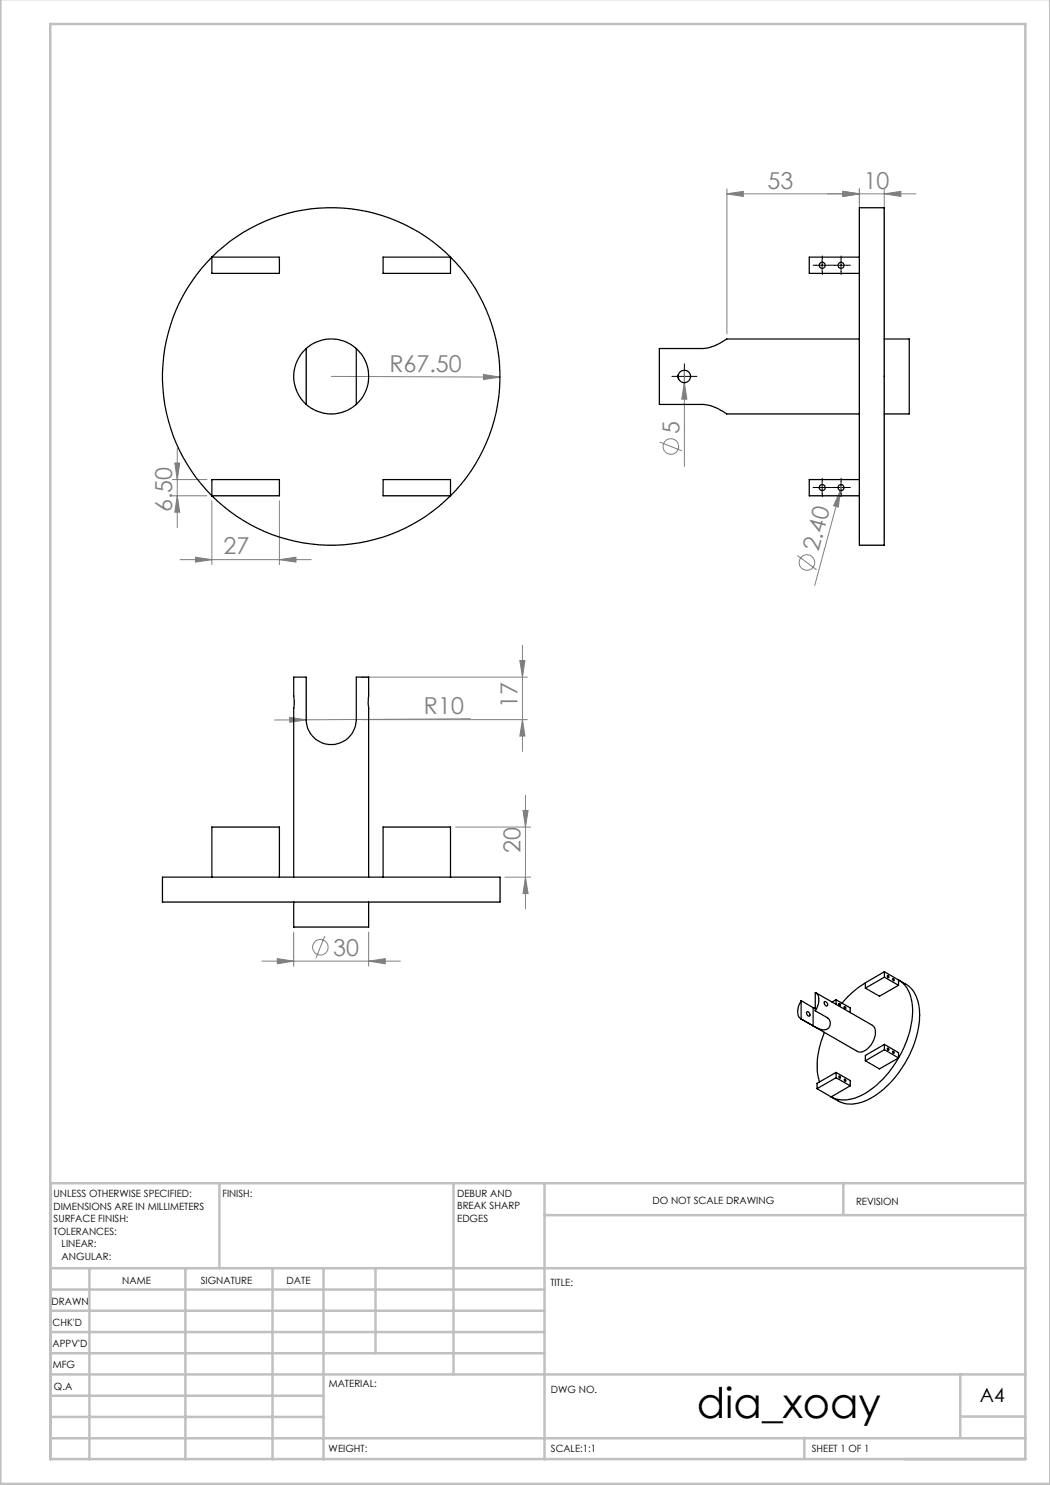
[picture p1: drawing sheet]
<svg xmlns="http://www.w3.org/2000/svg" width="210mm" height="297mm" viewBox="0 0 210 297" stroke-linecap="round" stroke-linejoin="round" font-family="sans-serif">
<g fill="none" stroke="#808080" stroke-width=".2">
<path d="M145.4 38.8l3.3-.5v1zM145.4 37.8v29M145.4 38.8h37.8M168.6 38.3l3.3 .5-3.3 .5zM171.9 37.8v70.3M176.8 38.8l3.4-.5v1zM176.8 37.8v70.3M66.3 75.3l33.7 .1M96.7 74.9l3.3 .5-3.3 .5zM136.9 76.5l.5 3.3h-1.1zM136.9 74v19.3M34.5 99.2h6.9"/>
<path d="M34.5 95.9h6.9M35 92.6h.9l-.4 3.3zM35.5 99.2l.4 3.2h-.9zM35.5 89.6v15.9M131.9 88.4l4.5 1.8M168.1 98.1l-.4 3.3-1-.3zM168.1 98.1l-5.2 19M168.3 96.9l-.2 1.2M36 111.9h26.2M39.1 111.4l3.3 .5-3.3 .5zM42.4 100.2v12.7M55.9 111.9l3.3-.5v1z"/>
<path d="M55.9 100.2v12.7M159.5 111.1l3.8 2.8M72.2 135.4h33.3M104 132.1h1l-.5 3.3zM104.5 129.1v21.2M57.9 143.5l3.3 .5-3.2 .5zM72.2 143.9h33.3M94.1 143.8l-39.2 .2M104.5 143.9l.5 3.3h-1zM105.1 159.1v22.7M91.1 165.4h15M101 175.4h5.1"/>
<path d="M104.6 162.1h1l-.5 3.3zM105.1 175.4l.5 3.3h-1zM52.4 192.2h27.7M55.5 191.7l3.2 .5-3.2 .6zM58.7 186.4v6.8M64.9 187.2l-1.7 4.5M73.7 192.2l3.3-.5v1.1zM73.7 186.4v6.8"/>
<circle cx="134.2" cy="89.3" r="1.56"/>
<circle cx="161.4" cy="112.5" r="1.56"/>
<circle cx="64.1" cy="189.5" r="1.56"/>
</g>
<g fill="none" stroke="#000" stroke-width=".2" stroke-dasharray="15.2 1.3 1.3 1.3">
<path d="M163.2 53h-.6M164.5 51.8v-.6M164.5 54.3v.6M165.7 53h.6M167 53h-.6M168.2 51.8v-.6M168.2 54.3v.6M169.5 53h.6M135.6 75.3h-1.2M136.9 74v-1.2M136.9 76.5v1.3M138.1 75.3h1.3"/>
<path d="M163.2 97.5h-.6M164.5 96.2v-.6M164.5 98.7v.6M165.7 97.5h.6M167 97.5h-.6M168.2 96.2v-.6M168.2 98.7v.6M169.5 97.5h.6"/>
</g>
<path d="M163.2 53.1h2.5M164.4 51.8v2.5M167 53.1h2.4M168.2 51.8v2.5M135.6 75.3h2.5M136.9 74v2.5M163.2 97.5h2.5M164.4 96.3v2.5M167 97.5h2.4M168.2 96.3v2.5" fill="none" stroke="#000" stroke-width=".2"/>
<g fill="none" stroke="#c0c0c0" stroke-width=".5">
<path d="M.1 -.1v296.9h209.9v-296.9M10.1 4.8h195v287h-195zM43.9 236.6v17M90.7 236.6v38.3M108.9 236.6v55.3M168.7 236.6v6.3M205.1 236.6h-195v55.3M10.1 253.6h195M10.1 257.9h98.8M17.9 253.6v38.3M37.1 253.6v38.3M54.5 253.6v38.3"/>
<path d="M64.7 253.6v38.3M75.1 253.6v17M108.9 243h96.2M10.1 270.6h98.8M10.1 266.4h98.8M10.1 262.1h98.8M10.1 279.1h54.6M10.1 274.9h195M192.1 274.8v12.7M10.1 287.7h195M10.1 283.4h54.6M160.9 287.5v4.3"/>
<path d="M192.1 283.3h13"/>
</g>
<g fill="#808080">
<path d="M57.9 143.5l3.3 .5-3.2 .5z"/>
<path d="M168.1 98.1l-.4 3.3-1-.3z"/>
<path d="M136.9 76.5l.5 3.3h-1.1z"/>
<path d="M96.7 74.9l3.3 .5-3.3 .5z"/>
<path d="M55.9 111.9l3.3-.5v1zM39.1 111.4l3.3 .5-3.3 .5z"/>
<path d="M168.6 38.3l3.3 .5-3.3 .5zM145.4 38.8l3.3-.5v1z"/>
<path d="M168.6 38.3l3.3 .5-3.3 .5zM176.8 38.8l3.4-.5v1zM55.5 191.7l3.2 .5-3.2 .6zM73.7 192.2l3.3-.5v1.1z"/>
<path d="M35.5 99.2l.4 3.2h-.9zM35 92.6h.9l-.4 3.3z"/>
<path d="M104.6 162.1h1l-.5 3.3zM105.1 175.4l.5 3.3h-1zM104 132.1h1l-.5 3.3zM104.5 143.9l.5 3.3h-1z"/>
</g>
<g fill="none" stroke="#000" stroke-width=".25">
<path d="M42.4 51.4a33.7 33.7 0 0 1 47.7 0M42.4 51.4a33.7 33.7 0 0 0 0 47.8M42.4 51.4h13.5v3.3h-13.5zM76.6 51.4h13.5v3.3h-13.5zM90.1 51.4a33.7 33.7 0 0 1 0 47.8M171.9 51.4v-9.8h4.9v67.4h-4.9v-9.8M171.9 51.4v47.8M171.9 51.4h-10v3.3h10M61.2 69.7a7.5 7.5 0 0 0 0 11.2M61.2 69.7l.3-.2a7.5 7.5 0 0 1 8.7-.6l1.1 .8M61.2 69.7v11.2M71.3 69.7a7.6 7.6 0 0 1 0 11.2"/>
<path d="M71.3 69.7v11.2M135.7 74.9v.9M138.1 75.2v.2M171.9 67.8h-26.6a10.1 10.1 0 0 1-4.9 1.9h-8.5v11.2h8.5a9.2 9.2 0 0 1 4.9 1.9h26.6M176.8 67.8h5.1v15h-5.1M42.4 99.2a33.7 33.7 0 0 0 47.7 0M42.4 95.9h13.5v3.3h-13.5zM61.2 80.9l.3 .2a7.4 7.4 0 0 0 8.7 .5l1.1-.7M76.6 95.9h13.5v3.3h-13.5zM171.9 95.9h-10v3.3h10M42.4 175.4h47.7M42.4 175.4h-9.9v5h67.5v-5h-9.9"/>
<path d="M42.4 175.4v-10h13.5v10M58.7 175.4v-33.8l.1-.6-.1-5.6h2.5v8.5a5 5 0 0 0 5.1 5 5 5 0 0 0 5-5v-8.5h2.4l-.1 5.1 .1 1v33.9M76.6 175.4v-10h13.5v10M58.7 180.4v5h15v-5M163.1 198.5a2.31 2.31 0 0 1 .3 3.1l-.3 .6zM163.2 198.5l11.3 6.6a2.44 2.44 0 0 1 .2 3 3.3 3.3 0 0 1-3 2.3l-11.5-6.6M167.2 200l2.8 1.6v.9M167.2 200v.9M167.2 200l-.8 .4M173.1 196.6l-.8 .5a17.6 17.6 0 0 0-3.9 3.5M176.9 194.3v1.1M176.9 194.3l-3.8 2.3v1"/>
<path d="M176.9 195.4l2.8 1.7M176.9 194.3l2.8 1.7M176.9 195.4l-3.8 2.2M178.5 195.8l.2-.1a.2 .2 0 0 1 .2 .2 .2 .2 0 0 1-.3 .2zM179.7 196a6.6 6.6 0 0 1 2.8 5.9 19 19 0 0 1-2.8 9.7M179.7 196l1.4 .8a6.7 6.7 0 0 1 2.8 6.2 20.9 20.9 0 0 1-10.2 16.9 6.3 6.3 0 0 1-6.1 .3l-1.4-.8M179.7 197.1l-3.8 2.1-2.8-1.6M179.7 196v1.1M160.2 200.1a3.1 3.1 0 0 0-.3 3.5l.3 .2M160.2 200.1l2.4 1.4M160.2 203.8l2.4 1.4M160.2 200.1v3.7"/>
<path d="M161.4 202.4a.52 .52 0 0 1 .5 .2 .52 .52 0 0 1 0 .6l-.5-.2zM162.6 201.5l.5 .2M162.6 201.5v3.7M163.1 202.2l2.4 1.3a1.38 1.38 0 0 1 .3 2 1.38 1.38 0 0 1-1.9 .3l-1.3-.6M163.4 217.7l2.8 1.7M164.9 206.5a14.5 14.5 0 0 0-1 9.9M164.9 200.3a.56 .56 0 0 1 .5 .3 .56 .56 0 0 1 0 .6 .62 .62 0 0 1-.5-.9zM167.2 214.5l2.8 1.6v1.1M167.2 215.5l-3.8 2.2M167.2 214.5l-3.8 2.2v1M167.2 214.5v1M167.2 215.5l2.8 1.7"/>
<path d="M167.8 215.2h.2a.2 .2 0 0 1 .1 .2 .2 .2 0 0 1-.1 .2zM170 217.2l-3.8 2.2M176.9 208.9l2.8 1.6v1.1M176.9 209.9l-3.8 2.3M176.9 209.9l2.8 1.7M176.9 208.9l-3.8 2.2v1.1M176.9 208.9v1M177.5 209.6h.1a.21 .21 0 0 1 .2 .2 .21 .21 0 0 1-.2 .2l-.2-.2zM178.5 210.3h.1a.23 .23 0 0 1 .3 .1 .23 .23 0 0 1-.1 .3zM179.7 211.6a16.7 16.7 0 0 1-9.2 8.1 5.7 5.7 0 0 1-4.3-.3M179.7 211.6l-3.8 2.2-2.8-1.6"/>
<circle cx="164.4" cy="53.1" r=".61"/>
<circle cx="168.2" cy="53.1" r=".61"/>
<circle cx="136.9" cy="75.3" r="1.25"/>
<circle cx="164.4" cy="97.5" r=".6"/>
<circle cx="168.2" cy="97.5" r=".6"/>
<circle cx="177.6" cy="195.3" r=".21"/>
<circle cx="167.9" cy="200.9" r=".21"/>
<circle cx="169" cy="201.6" r=".21"/>
<circle cx="169" cy="216" r=".19"/>
</g>
<text font-size="8.5" x="139.4" y="283.5">dia_xoay</text>
<g font-size="4.7" fill="#808080">
<text x="153.5" y="37.7">53</text>
<text x="172.7" y="37.7">10</text>
<text x="77.9" y="74.3">R67.50</text>
<text x="135.9" y="86.7" transform="rotate(-90 135.9 86.7)">5</text>
<text x="34.5" y="102.4" transform="rotate(-90 34.5 102.4)">6.50</text>
<text x="44.7" y="110.9">27</text>
<text x="163.7" y="110.5" transform="rotate(-75 163.7 110.5)">2.40</text>
<text x="84.8" y="142.8">R10</text>
<text x="103.5" y="141.7" transform="rotate(-90 103.5 141.7)">17</text>
<text x="104.1" y="170.6" transform="rotate(-90 104.1 170.6)">20</text>
<text x="66.7" y="191.1">30</text>
</g>
<text font-size="3.9" x="196" y="280.4">A4</text>
<g font-size="2">
<text x="10.7" y="239.5">UNLESS OTHERWISE SPECIFIED:</text>
<text x="44.5" y="239.5">FINISH:</text>
<text x="91.4" y="239.4">DEBUR AND</text>
<text x="10.7" y="242">DIMENSIONS ARE IN MILLIMETERS</text>
<text x="10.7" y="244.5">SURFACE FINISH:</text>
<text x="91.4" y="241.9">BREAK SHARP</text>
<text x="91.4" y="244.4">EDGES</text>
<text x="130.5" y="240.8">DO NOT SCALE DRAWING</text>
<text x="171.2" y="241">REVISION</text>
<text x="10.7" y="247">TOLERANCES:</text>
<text x="12.3" y="249.5">LINEAR:</text>
<text x="12.3" y="252">ANGULAR:</text>
<text x="24.4" y="256.9">NAME</text>
<text x="40.1" y="256.8">SIGNATURE</text>
<text x="57.3" y="256.8">DATE</text>
<text x="110.1" y="257.1">TITLE:</text>
<text x="10.3" y="260.9">DRAWN</text>
<text x="10.5" y="269.3">APPV'D</text>
<text x="10.5" y="265.2">CHK'D</text>
<text x="10.6" y="273.6">MFG</text>
<text x="10.8" y="278">Q.A</text>
<text x="65.8" y="277.4">MATERIAL:</text>
<text x="110.2" y="278.5">DWG NO.</text>
<text x="65.7" y="290.4">WEIGHT:</text>
<text x="110.2" y="290.5">SCALE:1:1</text>
<text x="162.4" y="290.4">SHEET 1 OF 1</text>
</g>
</svg>
